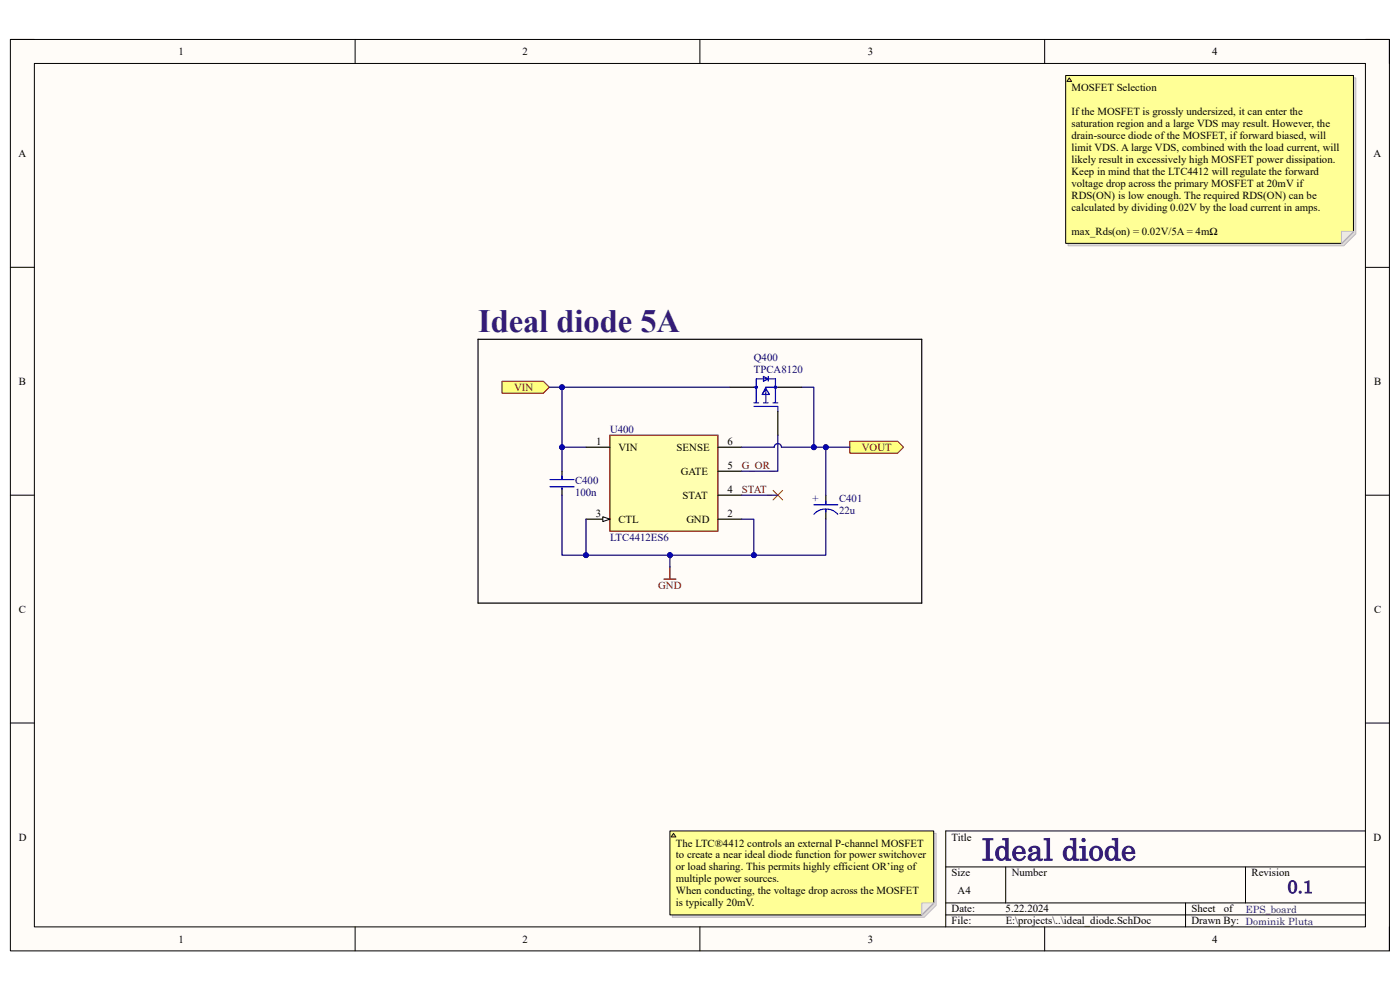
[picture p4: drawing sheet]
<svg xmlns="http://www.w3.org/2000/svg" width="297mm" height="210mm" viewBox="0 0 297 210" stroke-linecap="round" stroke-linejoin="round" font-family="sans-serif">
<path d="M2.2 8.4h292.6v193.3h-292.6z" fill-rule="evenodd" fill="#fffcf8"/>
<path d="M2.2 8.4h292.6v193.3h-292.6z" fill="none" stroke="#000" stroke-width=".21"/>
<path d="M7.3 13.5h282.4v183.1h-282.4z" fill-rule="evenodd" fill="#fffcf8"/>
<g fill="none" stroke="#000" stroke-width=".21">
<path d="M2.2 8.4h5.1M7.3 13.5h282.4v183.1h-282.4zM75.3 8.4v5.1M148.5 8.4v5.1M221.6 8.4v5.1M289.7 8.4h5.1v5.1M2.2 56.7h5.1M289.7 56.7h5.1M2.2 105h5.1M289.7 105.1h5.1M2.2 153.4h5.1M289.7 153.4h5.1"/>
<path d="M289.7 176.3h-89.1v20.3M75.3 196.6v5.1M148.5 196.6v5.1M200.6 183.9h89.1M200.6 191.5h89.1M200.6 194.1h89.1M213.4 183.9v7.6M221.6 196.6v5.1M251.5 191.5v5.1M264.2 183.9v7.6M294.8 196.6v5.1"/>
</g>
<path d="M180.3 93.6h10.1l1.3 1.3-1.3 1.2h-10.1z" fill-rule="evenodd" fill="#ffff80"/>
<path d="M180.3 93.6h10.1l1.3 1.3-1.3 1.2h-10.1z" fill="none" stroke="#800000" stroke-width=".21"/>
<path d="M129.4 92.3h22.9v20.4h-22.9z" fill-rule="evenodd" fill="#ffffb0"/>
<path d="M129.4 92.3h22.9v20.4h-22.9z" fill="none" stroke="#800000" stroke-width=".25"/>
<path d="M124.3 110.1h5.1" fill="none" stroke="#000" stroke-width=".25"/>
<path d="M127.9 109.6l1.5 .5-1.5 .5z" fill="#f8fcff"/>
<path d="M127.9 109.6l1.5 .5-1.5 .5z" fill="none" stroke="#000" stroke-width=".21"/>
<path d="M124.3 94.9h5.1M152.3 94.9h5.1M152.3 100h5.1M152.3 110.1h5.1M152.3 105h5.1" fill="none" stroke="#000" stroke-width=".25"/>
<path d="M140.9 122.9h2.5M142.1 120.3v2.6" fill="none" stroke="#800000" stroke-width=".25"/>
<path d="M106.5 80.9h8.8l1.2 1.2-1.2 1.3h-8.8z" fill-rule="evenodd" fill="#ffff80"/>
<path d="M106.5 80.9h8.8l1.2 1.2-1.2 1.3h-8.8z" fill="none" stroke="#800000" stroke-width=".21"/>
<path d="M164 104l2 2.1M166 104l-2 2.1" fill="none" stroke="#f00" stroke-width=".21"/>
<path d="M101.4 72h94.1v55.9h-94.1zM175.2 105.1v2M175.2 108.1v2" fill="none" stroke="#000" stroke-width=".25"/>
<path d="M172.7 109.1a3.4 3.4 0 0 1 5 0M172.7 107.1h5M175.2 106.3v.8M175.2 108.1v.5" fill="none" stroke="#00f" stroke-width=".25"/>
<path d="M165 92.3v7.7h-7.6M170.1 82.1h2.6v12.8" fill="none" stroke="#000080" stroke-width=".25"/>
<circle cx="172.7" cy="94.9" r=".51" fill="#000080"/>
<circle cx="172.7" cy="94.9" r=".51" fill="none" stroke="#000080" stroke-width=".21"/>
<path d="M116.5 82.1h2.7v12.8h5.1" fill="none" stroke="#000080" stroke-width=".25"/>
<circle cx="119.2" cy="94.9" r=".51" fill="#000080"/>
<circle cx="119.2" cy="94.9" r=".51" fill="none" stroke="#000080" stroke-width=".21"/>
<circle cx="119.2" cy="82.2" r=".51" fill="#000080"/>
<circle cx="119.2" cy="82.2" r=".51" fill="none" stroke="#000080" stroke-width=".21"/>
<path d="M119.2 82.1h35.6" fill="none" stroke="#000080" stroke-width=".25"/>
<circle cx="119.2" cy="82.2" r=".51" fill="#000080"/>
<circle cx="119.2" cy="82.2" r=".51" fill="none" stroke="#000080" stroke-width=".21"/>
<path d="M119.2 94.9v5.1" fill="none" stroke="#000080" stroke-width=".25"/>
<circle cx="119.2" cy="94.9" r=".51" fill="#000080"/>
<circle cx="119.2" cy="94.9" r=".51" fill="none" stroke="#000080" stroke-width=".21"/>
<path d="M124.3 110.1v7.7" fill="none" stroke="#000080" stroke-width=".25"/>
<circle cx="124.3" cy="117.8" r=".51" fill="#000080"/>
<circle cx="124.3" cy="117.8" r=".51" fill="none" stroke="#000080" stroke-width=".21"/>
<path d="M157.4 110.1h2.5v7.7h-17.8v2.5M157.4 105h7.6" fill="none" stroke="#000080" stroke-width=".25"/>
<circle cx="142.1" cy="117.8" r=".51" fill="#000080"/>
<circle cx="142.1" cy="117.8" r=".51" fill="none" stroke="#000080" stroke-width=".21"/>
<circle cx="159.9" cy="117.8" r=".51" fill="#000080"/>
<circle cx="159.9" cy="117.8" r=".51" fill="none" stroke="#000080" stroke-width=".21"/>
<path d="M157.4 94.9h6.9a.76 .76 0 0 1 .7-.8 .76 .76 0 0 1 .8 .8h14.5" fill="none" stroke="#000080" stroke-width=".25"/>
<circle cx="172.7" cy="94.9" r=".51" fill="#000080"/>
<circle cx="172.7" cy="94.9" r=".51" fill="none" stroke="#000080" stroke-width=".21"/>
<circle cx="175.2" cy="94.9" r=".51" fill="#000080"/>
<circle cx="175.2" cy="94.9" r=".51" fill="none" stroke="#000080" stroke-width=".21"/>
<path d="M175.2 94.9v10.2" fill="none" stroke="#000080" stroke-width=".25"/>
<circle cx="175.2" cy="94.9" r=".51" fill="#000080"/>
<circle cx="175.2" cy="94.9" r=".51" fill="none" stroke="#000080" stroke-width=".21"/>
<path d="M175.2 110.1v7.7h-15.3" fill="none" stroke="#000080" stroke-width=".25"/>
<circle cx="159.9" cy="117.8" r=".51" fill="#000080"/>
<circle cx="159.9" cy="117.8" r=".51" fill="none" stroke="#000080" stroke-width=".21"/>
<g fill="none" stroke="#00f" stroke-width=".25">
<path d="M162 79.9l1 .5-1 .5zM163 79.9v1M159.9 86.2h5.1v1M159.9 85.5h1.1M159.9 82.1h.5M160.4 85.5v-5.1h4.1v5.1M162 85.5h1M162.5 82.7v2.5M162.5 82.4l.7 1.3h-1.5zM164 85.5h1M165 82.1h-2.5l-.8 1.6M116.7 101.7h5.1"/>
<path d="M116.7 103.3h5.1M119.2 101v.7M119.2 103.5v.3"/>
<circle cx="160.4" cy="82.1" r=".25"/>
<circle cx="164.5" cy="82.1" r=".25"/>
</g>
<path d="M119.2 100v1.7M154.8 82.1h5.1M165 87.2v5.1M165 82.1h5.1M119.2 103.5v1.5" fill="none" stroke="#000" stroke-width=".25"/>
<path d="M119.2 105v12.8h22.9" fill="none" stroke="#000080" stroke-width=".25"/>
<circle cx="124.3" cy="117.8" r=".51" fill="#000080"/>
<circle cx="124.3" cy="117.8" r=".51" fill="none" stroke="#000080" stroke-width=".21"/>
<circle cx="142.1" cy="117.8" r=".51" fill="#000080"/>
<circle cx="142.1" cy="117.8" r=".51" fill="none" stroke="#000080" stroke-width=".21"/>
<path d="M142.6 176.8h56v15.3l-2.5 2.5h-53.5z" fill-rule="evenodd" fill="#e0ddd7"/>
<path d="M142.6 176.8h56v15.3l-2.5 2.5h-53.5z" fill="none" stroke="#bfbdba" stroke-width=".21"/>
<path d="M142.1 176.3h56v15.2l-2.6 2.6h-53.4z" fill-rule="evenodd" fill="#ffff96"/>
<path d="M142.1 176.3h56v15.2l-2.6 2.6h-53.4z" fill="none" stroke="#000" stroke-width=".21"/>
<path d="M195.5 191.5h2.6l-2.6 2.6z" fill="#f2f0d8"/>
<path d="M195.5 191.5h2.6l-2.6 2.6z" fill="none" stroke="#bfbdba" stroke-width=".21"/>
<path d="M142.9 176.8l.5 .7h-1z" fill="#ffcc78"/>
<path d="M142.9 176.8l.5 .7h-1z" fill="none" stroke="#300" stroke-width=".21"/>
<path d="M226.6 16.5h61v33.1l-2.5 2.5h-58.5z" fill-rule="evenodd" fill="#e0ddd7"/>
<path d="M226.6 16.5h61v33.1l-2.5 2.5h-58.5z" fill="none" stroke="#bfbdba" stroke-width=".21"/>
<path d="M226.1 16h61v33.1l-2.5 2.5h-58.5z" fill-rule="evenodd" fill="#ffff96"/>
<path d="M226.1 16h61v33.1l-2.5 2.5h-58.5z" fill="none" stroke="#000" stroke-width=".21"/>
<path d="M284.6 49.1h2.5l-2.5 2.5z" fill="#f2f0d8"/>
<path d="M284.6 49.1h2.5l-2.5 2.5z" fill="none" stroke="#bfbdba" stroke-width=".21"/>
<path d="M226.8 16.5l.6 .8h-1.1z" fill="#ffcc78"/>
<path d="M226.8 16.5l.6 .8h-1.1z" fill="none" stroke="#300" stroke-width=".21"/>
<text font-size="6.9" fill="#351c75" x="101.4" y="70.4">Ideal diode 5A</text>
<text font-size="6.3" fill="#351c75" x="208.3" y="182.5">Ideal diode</text>
<text font-size="3.8" fill="#351c75" x="273.1" y="189.4">0.1</text>
<g font-size="2.3">
<text x="37.9" y="11.7">1</text>
<text x="110.9" y="11.7">2</text>
<text x="184.1" y="11.7">3</text>
<text x="257.1" y="11.7">4</text>
<text x="227.3" y="19.3">MOSFET Selection</text>
<text x="227.3" y="24.4">If the MOSFET is grossly undersized, it can enter the</text>
<text x="227.3" y="26.9">saturation region and a large VDS may result. However, the</text>
<text x="227.3" y="29.5">drain-source diode of the MOSFET, if forward biased, will</text>
<text x="3.9" y="33.3">A</text>
<text x="227.3" y="32">limit VDS. A large VDS, combined with the load current, will</text>
<text x="227.3" y="34.6">likely result in excessively high MOSFET power dissipation.</text>
<text x="291.4" y="33.3">A</text>
<text x="227.3" y="37.1">Keep in mind that the LTC4412 will regulate the forward</text>
<text x="227.3" y="39.7">voltage drop across the primary MOSFET at 20mV if</text>
<text x="227.3" y="42.2">RDS(ON) is low enough. The required RDS(ON) can be</text>
<text x="227.3" y="44.7">calculated by dividing 0.02V by the load current in amps.</text>
<text x="227.3" y="49.8">max_Rds(on) = 0.02V/5A = 4mΩ</text>
<text x="4" y="81.6">B</text>
<text x="291.5" y="81.6">B</text>
<text x="126.5" y="94.4">1</text>
<text x="131.2" y="95.6">VIN</text>
<text x="143.6" y="95.6">SENSE</text>
<text x="154.3" y="94.4">6</text>
<text x="144.4" y="100.7">GATE</text>
<text x="154.3" y="99.4">5</text>
<text x="144.8" y="105.8">STAT</text>
<text x="154.3" y="104.5">4</text>
<text x="126.4" y="109.6">3</text>
<text x="131.2" y="110.9">CTL</text>
<text x="145.6" y="110.9">GND</text>
<text x="154.3" y="109.6">2</text>
<text x="4" y="130">C</text>
<text x="291.5" y="130">C</text>
<text x="4" y="178.3">D</text>
<text x="143.4" y="179.6">The LTC®4412 controls an external P-channel MOSFET</text>
<text x="201.9" y="178.3">Title</text>
<text x="291.4" y="178.3">D</text>
<text x="143.4" y="182.1">to create a near ideal diode function for power switchover</text>
<text x="143.4" y="184.7">or load sharing. This permits highly efficient OR’ing of</text>
<text x="201.9" y="185.9">Size</text>
<text x="214.6" y="185.9">Number</text>
<text x="265.5" y="185.9">Revision</text>
<text x="143.4" y="187.2">multiple power sources.</text>
<text x="143.4" y="189.7">When conducting, the voltage drop across the MOSFET</text>
<text x="203.2" y="189.7">A4</text>
<text x="143.4" y="192.3">is typically 20mV.</text>
<text x="201.9" y="193.5">Date:</text>
<text x="201.9" y="196.1">File:</text>
<text x="213.3" y="193.5">5.22.2024</text>
<text x="213.4" y="196.1">E:\projects\..\ideal_diode.SchDoc</text>
<text x="252.8" y="196.1">Drawn By: Dominik Pluta</text>
<text x="252.8" y="193.5">Sheet</text>
<text x="259.6" y="193.5">of</text>
<text x="37.9" y="199.9">1</text>
<text x="110.9" y="199.9">2</text>
<text x="184.1" y="199.9">3</text>
<text x="257.1" y="199.9">4</text>
</g>
<g font-size="2.3" fill="#000080">
<text x="159.9" y="76.5">Q400</text>
<text x="159.9" y="79.1">TPCA8120</text>
<text x="129.4" y="91.8">U400</text>
<text x="122" y="102.7">C400</text>
<text x="122" y="105.3">100n</text>
<text x="172.4" y="106.6">+</text>
<text x="178" y="106.6">C401</text>
<text x="178" y="109.1">22u</text>
<text x="129.4" y="114.7">LTC4412ES6</text>
</g>
<g font-size="2.3" fill="#800000">
<text x="109.1" y="82.9">VIN</text>
<text x="182.8" y="95.6">VOUT</text>
<text x="157.4" y="99.4">G_OR_</text>
<text x="157.4" y="104.5">STAT_</text>
<text x="139.7" y="124.9">GND</text>
</g>
<text font-size="2.1" fill="#351c75" x="264.2" y="193.6">EPS_board</text>
</svg>
